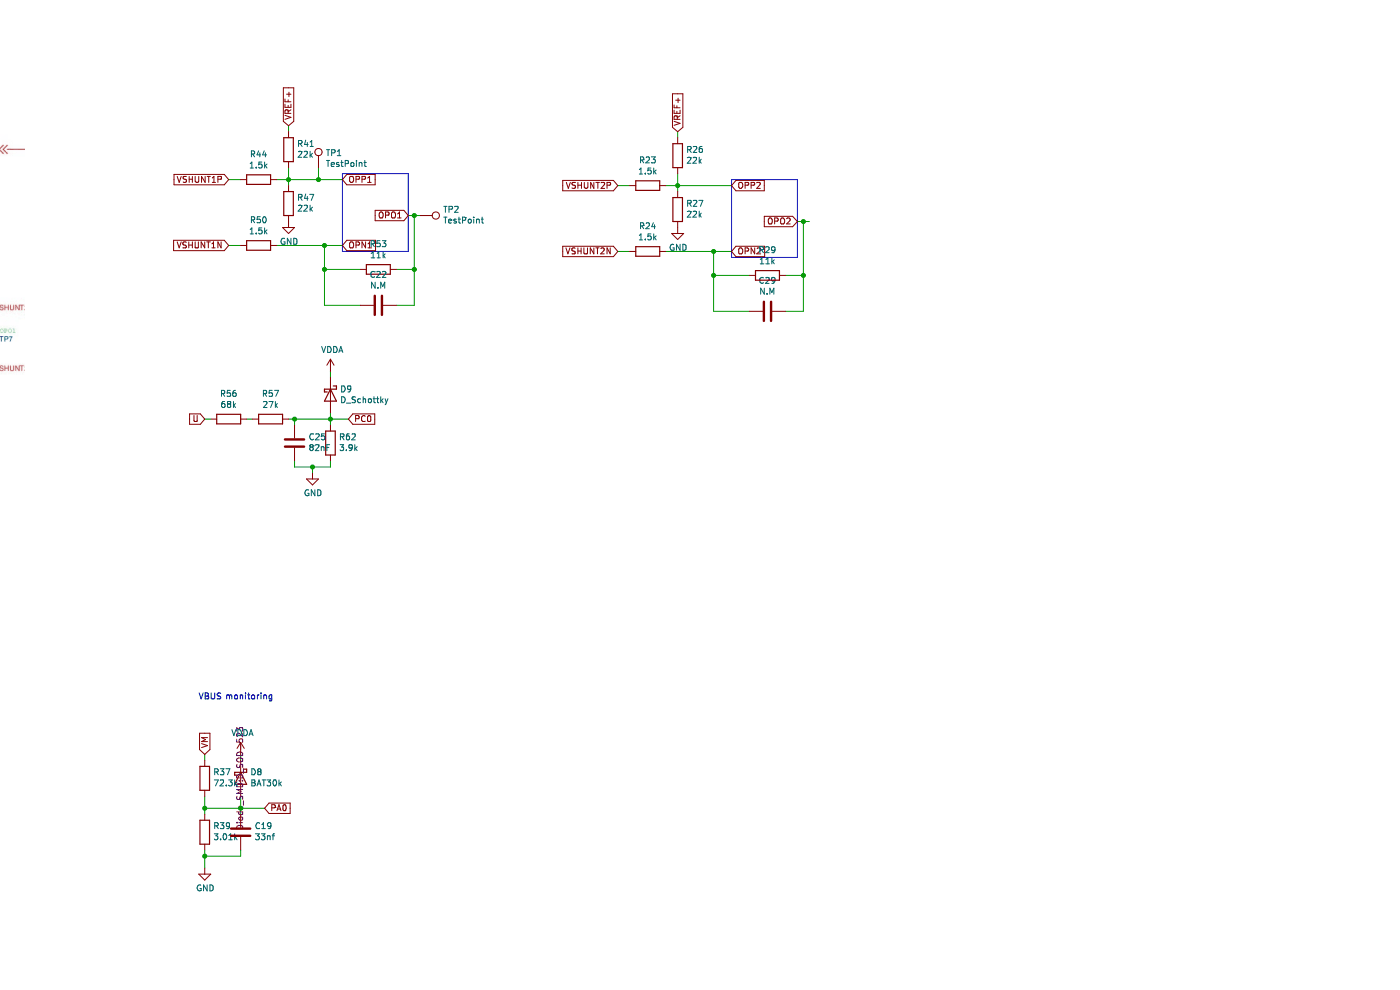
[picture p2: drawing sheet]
(kicad_sch (version 20221004) (generator eeschema)

 (paper "A4")

 (lib_symbols
  (symbol "Connector:TestPoint" (pin_numbers hide) (pin_names (offset 0.762) hide) (in_bom yes) (on_board yes)
   (property "Reference" "TP" (at 0 6.858 0) (effects (font (size 1.27 1.27))))
   (property "Value" "TestPoint" (at 0 5.08 0) (effects (font (size 1.27 1.27))))
   (property "Footprint" "" (at 5.08 0 0) (effects (font (size 1.27 1.27)) hide))
   (property "Datasheet" "~" (at 5.08 0 0) (effects (font (size 1.27 1.27)) hide))
   (symbol "TestPoint_0_1"
    (circle (center 0 3.302) (radius 0.762) (stroke (width 0) (type default)) (fill (type none))))
   (symbol "TestPoint_1_1"
    (pin passive line (at 0 0 90) (length 2.54) (name "1" (effects (font (size 1.27 1.27)))) (number "1" (effects (font (size 1.27 1.27)))))))
  (symbol "Device:C" (pin_numbers hide) (pin_names (offset 0.254)) (in_bom yes) (on_board yes)
   (property "Reference" "C" (at 0.635 2.54 0) (effects (font (size 1.27 1.27)) (justify left)))
   (property "Value" "C" (at 0.635 -2.54 0) (effects (font (size 1.27 1.27)) (justify left)))
   (property "Footprint" "" (at 0.9652 -3.81 0) (effects (font (size 1.27 1.27)) hide))
   (property "Datasheet" "~" (at 0 0 0) (effects (font (size 1.27 1.27)) hide))
   (symbol "C_0_1"
    (polyline (pts (xy -2.032 -0.762) (xy 2.032 -0.762)) (stroke (width 0.508) (type default)) (fill (type none)))
    (polyline (pts (xy -2.032 0.762) (xy 2.032 0.762)) (stroke (width 0.508) (type default)) (fill (type none))))
   (symbol "C_1_1"
    (pin passive line (at 0 3.81 270) (length 2.794) (name "~" (effects (font (size 1.27 1.27)))) (number "1" (effects (font (size 1.27 1.27)))))
    (pin passive line (at 0 -3.81 90) (length 2.794) (name "~" (effects (font (size 1.27 1.27)))) (number "2" (effects (font (size 1.27 1.27)))))))
  (symbol "Device:D_Schottky" (pin_numbers hide) (pin_names (offset 1.016) hide) (in_bom yes) (on_board yes)
   (property "Reference" "D" (at 0 2.54 0) (effects (font (size 1.27 1.27))))
   (property "Value" "D_Schottky" (at 0 -2.54 0) (effects (font (size 1.27 1.27))))
   (property "Footprint" "" (at 0 0 0) (effects (font (size 1.27 1.27)) hide))
   (property "Datasheet" "~" (at 0 0 0) (effects (font (size 1.27 1.27)) hide))
   (symbol "D_Schottky_0_1"
    (polyline (pts (xy 1.27 0) (xy -1.27 0)) (stroke (width 0) (type default)) (fill (type none)))
    (polyline (pts (xy 1.27 1.27) (xy 1.27 -1.27) (xy -1.27 0) (xy 1.27 1.27)) (stroke (width 0.254) (type default)) (fill (type none)))
    (polyline (pts (xy -1.905 0.635) (xy -1.905 1.27) (xy -1.27 1.27) (xy -1.27 -1.27) (xy -0.635 -1.27) (xy -0.635 -0.635)) (stroke (width 0.254) (type default)) (fill (type none))))
   (symbol "D_Schottky_1_1"
    (pin passive line (at -3.81 0 0) (length 2.54) (name "K" (effects (font (size 1.27 1.27)))) (number "1" (effects (font (size 1.27 1.27)))))
    (pin passive line (at 3.81 0 180) (length 2.54) (name "A" (effects (font (size 1.27 1.27)))) (number "2" (effects (font (size 1.27 1.27)))))))
  (symbol "Device:R" (pin_numbers hide) (pin_names (offset 0)) (in_bom yes) (on_board yes)
   (property "Reference" "R" (at 2.032 0 90) (effects (font (size 1.27 1.27))))
   (property "Value" "R" (at 0 0 90) (effects (font (size 1.27 1.27))))
   (property "Footprint" "" (at -1.778 0 90) (effects (font (size 1.27 1.27)) hide))
   (property "Datasheet" "~" (at 0 0 0) (effects (font (size 1.27 1.27)) hide))
   (symbol "R_0_1"
    (rectangle (start -1.016 -2.54) (end 1.016 2.54) (stroke (width 0.254) (type default)) (fill (type none))))
   (symbol "R_1_1"
    (pin passive line (at 0 3.81 270) (length 1.27) (name "~" (effects (font (size 1.27 1.27)))) (number "1" (effects (font (size 1.27 1.27)))))
    (pin passive line (at 0 -3.81 90) (length 1.27) (name "~" (effects (font (size 1.27 1.27)))) (number "2" (effects (font (size 1.27 1.27)))))))
  (symbol "power:GND" (power) (pin_names (offset 0)) (in_bom yes) (on_board yes)
   (property "Reference" "#PWR" (at 0 -6.35 0) (effects (font (size 1.27 1.27)) hide))
   (property "Value" "GND" (at 0 -3.81 0) (effects (font (size 1.27 1.27))))
   (property "Footprint" "" (at 0 0 0) (effects (font (size 1.27 1.27)) hide))
   (property "Datasheet" "" (at 0 0 0) (effects (font (size 1.27 1.27)) hide))
   (symbol "GND_0_1"
    (polyline (pts (xy 0 0) (xy 0 -1.27) (xy 1.27 -1.27) (xy 0 -2.54) (xy -1.27 -1.27) (xy 0 -1.27)) (stroke (width 0) (type default)) (fill (type none))))
   (symbol "GND_1_1"
    (pin power_in line (at 0 0 270) (length 0) hide (name "GND" (effects (font (size 1.27 1.27)))) (number "1" (effects (font (size 1.27 1.27)))))))
  (symbol "power:VDDA" (power) (pin_names (offset 0)) (in_bom yes) (on_board yes)
   (property "Reference" "#PWR" (at 0 -3.81 0) (effects (font (size 1.27 1.27)) hide))
   (property "Value" "VDDA" (at 0 3.81 0) (effects (font (size 1.27 1.27))))
   (property "Footprint" "" (at 0 0 0) (effects (font (size 1.27 1.27)) hide))
   (property "Datasheet" "" (at 0 0 0) (effects (font (size 1.27 1.27)) hide))
   (symbol "VDDA_0_1"
    (polyline (pts (xy -0.762 1.27) (xy 0 2.54)) (stroke (width 0) (type default)) (fill (type none)))
    (polyline (pts (xy 0 0) (xy 0 2.54)) (stroke (width 0) (type default)) (fill (type none)))
    (polyline (pts (xy 0 2.54) (xy 0.762 1.27)) (stroke (width 0) (type default)) (fill (type none))))
   (symbol "VDDA_1_1"
    (pin power_in line (at 0 0 90) (length 0) hide (name "VDDA" (effects (font (size 1.27 1.27)))) (number "1" (effects (font (size 1.27 1.27))))))))

 (junction (at 162.56 58.42) (diameter 0) (color 0 0 0 0))
 (junction (at 58.42 99.06) (diameter 0) (color 0 0 0 0))
 (junction (at 62.23 88.9) (diameter 0) (color 0 0 0 0))
 (junction (at 162.56 46.99) (diameter 0) (color 0 0 0 0))
 (junction (at 59.69 38.1) (diameter 0) (color 0 0 0 0))
 (junction (at 35.56 171.45) (diameter 0) (color 0 0 0 0))
 (junction (at 53.34 38.1) (diameter 0) (color 0 0 0 0))
 (junction (at 54.61 88.9) (diameter 0) (color 0 0 0 0))
 (junction (at 135.89 39.37) (diameter 0) (color 0 0 0 0))
 (junction (at 35.56 181.61) (diameter 0) (color 0 0 0 0))
 (junction (at 60.96 57.15) (diameter 0) (color 0 0 0 0))
 (junction (at 80.01 57.15) (diameter 0) (color 0 0 0 0))
 (junction (at 43.18 171.45) (diameter 0) (color 0 0 0 0))
 (junction (at 143.51 53.34) (diameter 0) (color 0 0 0 0))
 (junction (at 143.51 58.42) (diameter 0) (color 0 0 0 0))
 (junction (at 80.01 45.72) (diameter 0) (color 0 0 0 0))
 (junction (at 60.96 52.07) (diameter 0) (color 0 0 0 0))

 (wire (pts (xy 53.34 39.37) (xy 53.34 38.1)) (stroke (width 0) (type default)))
 (wire (pts (xy 62.23 90.17) (xy 62.23 88.9)) (stroke (width 0) (type default)))
 (wire (pts (xy 54.61 99.06) (xy 58.42 99.06)) (stroke (width 0) (type default)))
 (wire (pts (xy 40.64 38.1) (xy 43.18 38.1)) (stroke (width 0) (type default)))
 (wire (pts (xy 60.96 64.77) (xy 60.96 57.15)) (stroke (width 0) (type default)))
 (wire (pts (xy 143.51 58.42) (xy 143.51 53.34)) (stroke (width 0) (type default)))
 (wire (pts (xy 43.18 181.61) (xy 43.18 180.34)) (stroke (width 0) (type default)))
 (wire (pts (xy 62.23 80.01) (xy 62.23 78.74)) (stroke (width 0) (type default)))
 (wire (pts (xy 53.34 38.1) (xy 53.34 35.56)) (stroke (width 0) (type default)))
 (wire (pts (xy 59.69 35.56) (xy 59.69 38.1)) (stroke (width 0) (type default)))
 (wire (pts (xy 43.18 172.72) (xy 43.18 171.45)) (stroke (width 0) (type default)))
 (wire (pts (xy 35.56 181.61) (xy 35.56 184.15)) (stroke (width 0) (type default)))
 (wire (pts (xy 35.56 88.9) (xy 36.83 88.9)) (stroke (width 0) (type default)))
 (wire (pts (xy 54.61 88.9) (xy 54.61 90.17)) (stroke (width 0) (type default)))
 (wire (pts (xy 162.56 66.04) (xy 158.75 66.04)) (stroke (width 0) (type default)))
 (wire (pts (xy 35.56 180.34) (xy 35.56 181.61)) (stroke (width 0) (type default)))
 (wire (pts (xy 53.34 88.9) (xy 54.61 88.9)) (stroke (width 0) (type default)))
 (wire (pts (xy 135.89 40.64) (xy 135.89 39.37)) (stroke (width 0) (type default)))
 (wire (pts (xy 143.51 53.34) (xy 147.32 53.34)) (stroke (width 0) (type default)))
 (wire (pts (xy 50.8 52.07) (xy 60.96 52.07)) (stroke (width 0) (type default)))
 (wire (pts (xy 68.58 64.77) (xy 60.96 64.77)) (stroke (width 0) (type default)))
 (wire (pts (xy 60.96 57.15) (xy 60.96 52.07)) (stroke (width 0) (type default)))
 (wire (pts (xy 54.61 97.79) (xy 54.61 99.06)) (stroke (width 0) (type default)))
 (wire (pts (xy 53.34 38.1) (xy 59.69 38.1)) (stroke (width 0) (type default)))
 (wire (pts (xy 40.64 52.07) (xy 43.18 52.07)) (stroke (width 0) (type default)))
 (wire (pts (xy 143.51 66.04) (xy 143.51 58.42)) (stroke (width 0) (type default)))
 (wire (pts (xy 80.01 45.72) (xy 81.28 45.72)) (stroke (width 0) (type default)))
 (wire (pts (xy 133.35 39.37) (xy 135.89 39.37)) (stroke (width 0) (type default)))
 (wire (pts (xy 53.34 27.94) (xy 53.34 26.67)) (stroke (width 0) (type default)))
 (wire (pts (xy 135.89 39.37) (xy 135.89 36.83)) (stroke (width 0) (type default)))
 (wire (pts (xy 123.19 39.37) (xy 125.73 39.37)) (stroke (width 0) (type default)))
 (wire (pts (xy 151.13 58.42) (xy 143.51 58.42)) (stroke (width 0) (type default)))
 (wire (pts (xy 62.23 88.9) (xy 62.23 87.63)) (stroke (width 0) (type default)))
 (wire (pts (xy 80.01 57.15) (xy 80.01 64.77)) (stroke (width 0) (type default)))
 (wire (pts (xy 123.19 53.34) (xy 125.73 53.34)) (stroke (width 0) (type default)))
 (wire (pts (xy 58.42 100.33) (xy 58.42 99.06)) (stroke (width 0) (type default)))
 (wire (pts (xy 135.89 39.37) (xy 147.32 39.37)) (stroke (width 0) (type default)))
 (wire (pts (xy 44.45 88.9) (xy 45.72 88.9)) (stroke (width 0) (type default)))
 (wire (pts (xy 162.56 46.99) (xy 163.83 46.99)) (stroke (width 0) (type default)))
 (wire (pts (xy 135.89 29.21) (xy 135.89 27.94)) (stroke (width 0) (type default)))
 (wire (pts (xy 58.42 99.06) (xy 62.23 99.06)) (stroke (width 0) (type default)))
 (wire (pts (xy 80.01 45.72) (xy 80.01 57.15)) (stroke (width 0) (type default)))
 (wire (pts (xy 59.69 38.1) (xy 64.77 38.1)) (stroke (width 0) (type default)))
 (wire (pts (xy 62.23 88.9) (xy 66.04 88.9)) (stroke (width 0) (type default)))
 (wire (pts (xy 162.56 58.42) (xy 162.56 66.04)) (stroke (width 0) (type default)))
 (wire (pts (xy 161.29 46.99) (xy 162.56 46.99)) (stroke (width 0) (type default)))
 (wire (pts (xy 151.13 66.04) (xy 143.51 66.04)) (stroke (width 0) (type default)))
 (wire (pts (xy 62.23 99.06) (xy 62.23 97.79)) (stroke (width 0) (type default)))
 (wire (pts (xy 43.18 160.02) (xy 43.18 161.29)) (stroke (width 0) (type default)))
 (wire (pts (xy 68.58 57.15) (xy 60.96 57.15)) (stroke (width 0) (type default)))
 (wire (pts (xy 43.18 171.45) (xy 43.18 168.91)) (stroke (width 0) (type default)))
 (wire (pts (xy 78.74 45.72) (xy 80.01 45.72)) (stroke (width 0) (type default)))
 (wire (pts (xy 35.56 172.72) (xy 35.56 171.45)) (stroke (width 0) (type default)))
 (wire (pts (xy 54.61 88.9) (xy 62.23 88.9)) (stroke (width 0) (type default)))
 (wire (pts (xy 60.96 52.07) (xy 64.77 52.07)) (stroke (width 0) (type default)))
 (wire (pts (xy 35.56 161.29) (xy 35.56 160.02)) (stroke (width 0) (type default)))
 (wire (pts (xy 162.56 58.42) (xy 158.75 58.42)) (stroke (width 0) (type default)))
 (wire (pts (xy 50.8 38.1) (xy 53.34 38.1)) (stroke (width 0) (type default)))
 (wire (pts (xy 162.56 46.99) (xy 162.56 58.42)) (stroke (width 0) (type default)))
 (wire (pts (xy 133.35 53.34) (xy 143.51 53.34)) (stroke (width 0) (type default)))
 (wire (pts (xy 35.56 171.45) (xy 43.18 171.45)) (stroke (width 0) (type default)))
 (wire (pts (xy 35.56 171.45) (xy 35.56 168.91)) (stroke (width 0) (type default)))
 (wire (pts (xy 80.01 64.77) (xy 76.2 64.77)) (stroke (width 0) (type default)))
 (wire (pts (xy 35.56 181.61) (xy 43.18 181.61)) (stroke (width 0) (type default)))
 (wire (pts (xy 80.01 57.15) (xy 76.2 57.15)) (stroke (width 0) (type default)))
 (wire (pts (xy 43.18 171.45) (xy 48.26 171.45)) (stroke (width 0) (type default)))

 (rectangle (start 64.77 36.83) (end 78.74 53.34) (stroke (width 0) (type default)) (fill (type none)))
 (rectangle (start 147.32 38.1) (end 161.29 54.61) (stroke (width 0) (type default)) (fill (type none)))

 (image (at -36.83 67.31) (scale 1.70579)
  (data))

 (text "VBUS monitoring" (at 34.29 148.59 0) (effects (font (size 1.27 1.27)) (justify left bottom)))

 (global_label "PC0" (shape input) (at 66.04 88.9 0) (fields_autoplaced) (effects (font (size 1.27 1.27)) (justify left))
  (property "Intersheet References" "${INTERSHEET_REFS}" (at -19.05 -16.51 0) (effects (font (size 1.27 1.27)) hide)))
 (global_label "VM" (shape input) (at 35.56 160.02 90) (fields_autoplaced) (effects (font (size 1.27 1.27)) (justify left))
  (property "Intersheet References" "${INTERSHEET_REFS}" (at -67.31 140.97 0) (effects (font (size 1.27 1.27)) hide)))
 (global_label "VREF+" (shape input) (at 53.34 26.67 90) (fields_autoplaced) (effects (font (size 1.27 1.27)) (justify left))
  (property "Intersheet References" "${INTERSHEET_REFS}" (at -19.05 -16.51 0) (effects (font (size 1.27 1.27)) hide)))
 (global_label "U" (shape input) (at 35.56 88.9 180) (fields_autoplaced) (effects (font (size 1.27 1.27)) (justify right))
  (property "Intersheet References" "${INTERSHEET_REFS}" (at -19.05 -16.51 0) (effects (font (size 1.27 1.27)) hide)))
 (global_label "VREF+" (shape input) (at 135.89 27.94 90) (fields_autoplaced) (effects (font (size 1.27 1.27)) (justify left))
  (property "Intersheet References" "${INTERSHEET_REFS}" (at 63.5 -15.24 0) (effects (font (size 1.27 1.27)) hide)))
 (global_label "OPO1" (shape input) (at 78.74 45.72 180) (fields_autoplaced) (effects (font (size 1.27 1.27)) (justify right))
  (property "Intersheet References" "${INTERSHEET_REFS}" (at -43.18 -68.58 0) (effects (font (size 1.27 1.27)) hide)))
 (global_label "VSHUNT1P" (shape input) (at 40.64 38.1 180) (fields_autoplaced) (effects (font (size 1.27 1.27)) (justify right))
  (property "Intersheet References" "${INTERSHEET_REFS}" (at -50.8 -67.31 0) (effects (font (size 1.27 1.27)) hide)))
 (global_label "OPO2" (shape input) (at 161.29 46.99 180) (fields_autoplaced) (effects (font (size 1.27 1.27)) (justify right))
  (property "Intersheet References" "${INTERSHEET_REFS}" (at 154.0567 46.99 0) (effects (font (size 1.27 1.27)) (justify right) hide)))
 (global_label "OPN1" (shape input) (at 64.77 52.07 0) (fields_autoplaced) (effects (font (size 1.27 1.27)) (justify left))
  (property "Intersheet References" "${INTERSHEET_REFS}" (at 72.0033 52.07 0) (effects (font (size 1.27 1.27)) (justify left) hide)))
 (global_label "OPN2" (shape input) (at 147.32 53.34 0) (fields_autoplaced) (effects (font (size 1.27 1.27)) (justify left))
  (property "Intersheet References" "${INTERSHEET_REFS}" (at 154.5533 53.34 0) (effects (font (size 1.27 1.27)) (justify left) hide)))
 (global_label "VSHUNT2P" (shape input) (at 123.19 39.37 180) (fields_autoplaced) (effects (font (size 1.27 1.27)) (justify right))
  (property "Intersheet References" "${INTERSHEET_REFS}" (at 111.3605 39.37 0) (effects (font (size 1.27 1.27)) (justify right) hide)))
 (global_label "PA0" (shape input) (at 48.26 171.45 0) (fields_autoplaced) (effects (font (size 1.27 1.27)) (justify left))
  (property "Intersheet References" "${INTERSHEET_REFS}" (at -67.31 140.97 0) (effects (font (size 1.27 1.27)) hide)))
 (global_label "OPP2" (shape input) (at 147.32 39.37 0) (fields_autoplaced) (effects (font (size 1.27 1.27)) (justify left))
  (property "Intersheet References" "${INTERSHEET_REFS}" (at 154.4928 39.37 0) (effects (font (size 1.27 1.27)) (justify left) hide)))
 (global_label "OPP1" (shape input) (at 64.77 38.1 0) (fields_autoplaced) (effects (font (size 1.27 1.27)) (justify left))
  (property "Intersheet References" "${INTERSHEET_REFS}" (at 71.9428 38.1 0) (effects (font (size 1.27 1.27)) (justify left) hide)))
 (global_label "VSHUNT2N" (shape input) (at 123.19 53.34 180) (fields_autoplaced) (effects (font (size 1.27 1.27)) (justify right))
  (property "Intersheet References" "${INTERSHEET_REFS}" (at 111.3 53.34 0) (effects (font (size 1.27 1.27)) (justify right) hide)))
 (global_label "VSHUNT1N" (shape input) (at 40.64 52.07 180) (fields_autoplaced) (effects (font (size 1.27 1.27)) (justify right))
  (property "Intersheet References" "${INTERSHEET_REFS}" (at -50.8 -63.5 0) (effects (font (size 1.27 1.27)) hide)))

 (symbol (lib_id "Device:R") (at 46.99 38.1 270) (unit 1) (in_bom yes) (on_board yes) (dnp no)
  (property "Reference" "R44" (at 46.99 32.8422 90) (effects (font (size 1.27 1.27))))
  (property "Value" "1.5k" (at 46.99 35.1536 90) (effects (font (size 1.27 1.27))))
  (property "Footprint" "Resistor_SMD:R_0603_1608Metric" (at 46.99 36.322 90) (effects (font (size 1.27 1.27)) hide))
  (property "Datasheet" "~" (at 46.99 38.1 0) (effects (font (size 1.27 1.27)) hide)) (pin "1") (pin "2"))

 (symbol (lib_id "Device:R") (at 46.99 52.07 270) (unit 1) (in_bom yes) (on_board yes) (dnp no)
  (property "Reference" "R50" (at 46.99 46.8122 90) (effects (font (size 1.27 1.27))))
  (property "Value" "1.5k" (at 46.99 49.1236 90) (effects (font (size 1.27 1.27))))
  (property "Footprint" "Resistor_SMD:R_0603_1608Metric" (at 46.99 50.292 90) (effects (font (size 1.27 1.27)) hide))
  (property "Datasheet" "~" (at 46.99 52.07 0) (effects (font (size 1.27 1.27)) hide)) (pin "1") (pin "2"))

 (symbol (lib_id "Device:R") (at 53.34 31.75 0) (unit 1) (in_bom yes) (on_board yes) (dnp no)
  (property "Reference" "R41" (at 55.118 30.5816 0) (effects (font (size 1.27 1.27)) (justify left)))
  (property "Value" "22k" (at 55.118 32.893 0) (effects (font (size 1.27 1.27)) (justify left)))
  (property "Footprint" "Resistor_SMD:R_0603_1608Metric" (at 51.562 31.75 90) (effects (font (size 1.27 1.27)) hide))
  (property "Datasheet" "~" (at 53.34 31.75 0) (effects (font (size 1.27 1.27)) hide)) (pin "1") (pin "2"))

 (symbol (lib_id "Device:R") (at 53.34 43.18 0) (unit 1) (in_bom yes) (on_board yes) (dnp no)
  (property "Reference" "R47" (at 55.118 42.0116 0) (effects (font (size 1.27 1.27)) (justify left)))
  (property "Value" "22k" (at 55.118 44.323 0) (effects (font (size 1.27 1.27)) (justify left)))
  (property "Footprint" "Resistor_SMD:R_0603_1608Metric" (at 51.562 43.18 90) (effects (font (size 1.27 1.27)) hide))
  (property "Datasheet" "~" (at 53.34 43.18 0) (effects (font (size 1.27 1.27)) hide)) (pin "1") (pin "2"))

 (symbol (lib_id "Device:R") (at 72.39 57.15 270) (unit 1) (in_bom yes) (on_board yes) (dnp no)
  (property "Reference" "R53" (at 72.39 51.8922 90) (effects (font (size 1.27 1.27))))
  (property "Value" "11k" (at 72.39 54.2036 90) (effects (font (size 1.27 1.27))))
  (property "Footprint" "Resistor_SMD:R_0603_1608Metric" (at 72.39 55.372 90) (effects (font (size 1.27 1.27)) hide))
  (property "Datasheet" "~" (at 72.39 57.15 0) (effects (font (size 1.27 1.27)) hide)) (pin "1") (pin "2"))

 (symbol (lib_id "Device:R") (at 40.64 88.9 270) (unit 1) (in_bom yes) (on_board yes) (dnp no)
  (property "Reference" "R56" (at 40.64 83.6422 90) (effects (font (size 1.27 1.27))))
  (property "Value" "68k" (at 40.64 85.9536 90) (effects (font (size 1.27 1.27))))
  (property "Footprint" "Resistor_SMD:R_0603_1608Metric" (at 40.64 87.122 90) (effects (font (size 1.27 1.27)) hide))
  (property "Datasheet" "~" (at 40.64 88.9 0) (effects (font (size 1.27 1.27)) hide)) (pin "1") (pin "2"))

 (symbol (lib_id "Device:R") (at 49.53 88.9 270) (unit 1) (in_bom yes) (on_board yes) (dnp no)
  (property "Reference" "R57" (at 49.53 83.6422 90) (effects (font (size 1.27 1.27))))
  (property "Value" "27k" (at 49.53 85.9536 90) (effects (font (size 1.27 1.27))))
  (property "Footprint" "Resistor_SMD:R_0603_1608Metric" (at 49.53 87.122 90) (effects (font (size 1.27 1.27)) hide))
  (property "Datasheet" "~" (at 49.53 88.9 0) (effects (font (size 1.27 1.27)) hide)) (pin "1") (pin "2"))

 (symbol (lib_id "Device:R") (at 62.23 93.98 0) (unit 1) (in_bom yes) (on_board yes) (dnp no)
  (property "Reference" "R62" (at 64.008 92.8116 0) (effects (font (size 1.27 1.27)) (justify left)))
  (property "Value" "3.9k" (at 64.008 95.123 0) (effects (font (size 1.27 1.27)) (justify left)))
  (property "Footprint" "Resistor_SMD:R_0603_1608Metric" (at 60.452 93.98 90) (effects (font (size 1.27 1.27)) hide))
  (property "Datasheet" "~" (at 62.23 93.98 0) (effects (font (size 1.27 1.27)) hide)) (pin "1") (pin "2"))

 (symbol (lib_id "Device:C") (at 72.39 64.77 270) (unit 1) (in_bom yes) (on_board yes) (dnp no)
  (property "Reference" "C22" (at 72.39 58.3692 90) (effects (font (size 1.27 1.27))))
  (property "Value" "N.M" (at 72.39 60.6806 90) (effects (font (size 1.27 1.27))))
  (property "Footprint" "Capacitor_SMD:C_0603_1608Metric" (at 68.58 65.7352 0) (effects (font (size 1.27 1.27)) hide))
  (property "Datasheet" "~" (at 72.39 64.77 0) (effects (font (size 1.27 1.27)) hide)) (pin "1") (pin "2"))

 (symbol (lib_id "Device:C") (at 54.61 93.98 0) (unit 1) (in_bom yes) (on_board yes) (dnp no)
  (property "Reference" "C25" (at 57.531 92.8116 0) (effects (font (size 1.27 1.27)) (justify left)))
  (property "Value" "82nF" (at 57.531 95.123 0) (effects (font (size 1.27 1.27)) (justify left)))
  (property "Footprint" "Capacitor_SMD:C_0603_1608Metric" (at 55.5752 97.79 0) (effects (font (size 1.27 1.27)) hide))
  (property "Datasheet" "~" (at 54.61 93.98 0) (effects (font (size 1.27 1.27)) hide)) (pin "1") (pin "2"))

 (symbol (lib_id "Device:D_Schottky") (at 62.23 83.82 270) (unit 1) (in_bom yes) (on_board yes) (dnp no)
  (property "Reference" "D9" (at 64.262 82.6516 90) (effects (font (size 1.27 1.27)) (justify left)))
  (property "Value" "D_Schottky" (at 64.262 84.963 90) (effects (font (size 1.27 1.27)) (justify left)))
  (property "Footprint" "Diode_SMD:D_SOD-523" (at 62.23 83.82 0) (effects (font (size 1.27 1.27)) hide))
  (property "Datasheet" "~" (at 62.23 83.82 0) (effects (font (size 1.27 1.27)) hide)) (pin "1") (pin "2"))

 (symbol (lib_id "Device:D_Schottky") (at 43.18 165.1 270) (unit 1) (in_bom yes) (on_board yes) (dnp no)
  (property "Reference" "D8" (at 45.212 163.9316 90) (effects (font (size 1.27 1.27)) (justify left)))
  (property "Value" "BAT30k" (at 45.212 166.243 90) (effects (font (size 1.27 1.27)) (justify left)))
  (property "Footprint" "Diode_SMD:D_SOD-523" (at 43.18 165.1 0) (effects (font (size 1.27 1.27))))
  (property "Datasheet" "~" (at 43.18 165.1 0) (effects (font (size 1.27 1.27)) hide)) (pin "1") (pin "2"))

 (symbol (lib_id "Device:R") (at 35.56 165.1 0) (unit 1) (in_bom yes) (on_board yes) (dnp no)
  (property "Reference" "R37" (at 37.338 163.9316 0) (effects (font (size 1.27 1.27)) (justify left)))
  (property "Value" "72.3k" (at 37.338 166.243 0) (effects (font (size 1.27 1.27)) (justify left)))
  (property "Footprint" "Resistor_SMD:R_0603_1608Metric" (at 33.782 165.1 90) (effects (font (size 1.27 1.27)) hide))
  (property "Datasheet" "~" (at 35.56 165.1 0) (effects (font (size 1.27 1.27)) hide)) (pin "1") (pin "2"))

 (symbol (lib_id "Device:R") (at 35.56 176.53 0) (unit 1) (in_bom yes) (on_board yes) (dnp no)
  (property "Reference" "R39" (at 37.338 175.3616 0) (effects (font (size 1.27 1.27)) (justify left)))
  (property "Value" "3.01k" (at 37.338 177.673 0) (effects (font (size 1.27 1.27)) (justify left)))
  (property "Footprint" "Resistor_SMD:R_0603_1608Metric" (at 33.782 176.53 90) (effects (font (size 1.27 1.27)) hide))
  (property "Datasheet" "~" (at 35.56 176.53 0) (effects (font (size 1.27 1.27)) hide)) (pin "1") (pin "2"))

 (symbol (lib_id "Device:C") (at 43.18 176.53 0) (unit 1) (in_bom yes) (on_board yes) (dnp no)
  (property "Reference" "C19" (at 46.101 175.3616 0) (effects (font (size 1.27 1.27)) (justify left)))
  (property "Value" "33nf" (at 46.101 177.673 0) (effects (font (size 1.27 1.27)) (justify left)))
  (property "Footprint" "Capacitor_SMD:C_0603_1608Metric" (at 44.1452 180.34 0) (effects (font (size 1.27 1.27)) hide))
  (property "Datasheet" "~" (at 43.18 176.53 0) (effects (font (size 1.27 1.27)) hide)) (pin "1") (pin "2"))

 (symbol (lib_id "Connector:TestPoint") (at 59.69 35.56 0) (unit 1) (in_bom yes) (on_board yes) (dnp no)
  (property "Reference" "TP1" (at 61.1632 32.5628 0) (effects (font (size 1.27 1.27)) (justify left)))
  (property "Value" "TestPoint" (at 61.1632 34.8742 0) (effects (font (size 1.27 1.27)) (justify left)))
  (property "Footprint" "TestPoint:TestPoint_Pad_D2.0mm" (at 64.77 35.56 0) (effects (font (size 1.27 1.27)) hide))
  (property "Datasheet" "~" (at 64.77 35.56 0) (effects (font (size 1.27 1.27)) hide)) (pin "1"))

 (symbol (lib_id "Connector:TestPoint") (at 81.28 45.72 270) (unit 1) (in_bom yes) (on_board yes) (dnp no)
  (property "Reference" "TP2" (at 86.0552 44.5516 90) (effects (font (size 1.27 1.27)) (justify left)))
  (property "Value" "TestPoint" (at 86.0552 46.863 90) (effects (font (size 1.27 1.27)) (justify left)))
  (property "Footprint" "TestPoint:TestPoint_Pad_D2.0mm" (at 81.28 50.8 0) (effects (font (size 1.27 1.27)) hide))
  (property "Datasheet" "~" (at 81.28 50.8 0) (effects (font (size 1.27 1.27)) hide)) (pin "1"))

 (symbol (lib_id "power:GND") (at 58.42 100.33 0) (unit 1) (in_bom yes) (on_board yes) (dnp no)
  (property "Reference" "#PWR0134" (at 58.42 106.68 0) (effects (font (size 1.27 1.27)) hide))
  (property "Value" "GND" (at 58.547 104.7242 0) (effects (font (size 1.27 1.27))))
  (property "Footprint" "" (at 58.42 100.33 0) (effects (font (size 1.27 1.27)) hide))
  (property "Datasheet" "" (at 58.42 100.33 0) (effects (font (size 1.27 1.27)) hide)) (pin "1"))

 (symbol (lib_id "power:GND") (at 53.34 46.99 0) (unit 1) (in_bom yes) (on_board yes) (dnp no)
  (property "Reference" "#PWR0155" (at 53.34 53.34 0) (effects (font (size 1.27 1.27)) hide))
  (property "Value" "GND" (at 53.467 51.3842 0) (effects (font (size 1.27 1.27))))
  (property "Footprint" "" (at 53.34 46.99 0) (effects (font (size 1.27 1.27)) hide))
  (property "Datasheet" "" (at 53.34 46.99 0) (effects (font (size 1.27 1.27)) hide)) (pin "1"))

 (symbol (lib_id "power:GND") (at 35.56 184.15 0) (unit 1) (in_bom yes) (on_board yes) (dnp no)
  (property "Reference" "#PWR0131" (at 35.56 190.5 0) (effects (font (size 1.27 1.27)) hide))
  (property "Value" "GND" (at 35.687 188.5442 0) (effects (font (size 1.27 1.27))))
  (property "Footprint" "" (at 35.56 184.15 0) (effects (font (size 1.27 1.27)) hide))
  (property "Datasheet" "" (at 35.56 184.15 0) (effects (font (size 1.27 1.27)) hide)) (pin "1"))

 (symbol (lib_id "power:VDDA") (at 62.23 78.74 0) (unit 1) (in_bom yes) (on_board yes) (dnp no)
  (property "Reference" "#PWR0133" (at 62.23 82.55 0) (effects (font (size 1.27 1.27)) hide))
  (property "Value" "VDDA" (at 62.611 74.3458 0) (effects (font (size 1.27 1.27))))
  (property "Footprint" "" (at 62.23 78.74 0) (effects (font (size 1.27 1.27)) hide))
  (property "Datasheet" "" (at 62.23 78.74 0) (effects (font (size 1.27 1.27)) hide)) (pin "1"))

 (symbol (lib_id "power:VDDA") (at 43.18 160.02 0) (unit 1) (in_bom yes) (on_board yes) (dnp no)
  (property "Reference" "#PWR0132" (at 43.18 163.83 0) (effects (font (size 1.27 1.27)) hide))
  (property "Value" "VDDA" (at 43.561 155.6258 0) (effects (font (size 1.27 1.27))))
  (property "Footprint" "" (at 43.18 160.02 0) (effects (font (size 1.27 1.27)) hide))
  (property "Datasheet" "" (at 43.18 160.02 0) (effects (font (size 1.27 1.27)) hide)) (pin "1"))

 (symbol (lib_id "Device:C") (at 154.94 66.04 270) (unit 1) (in_bom yes) (on_board yes) (dnp no)
  (property "Reference" "C29" (at 154.94 59.6392 90) (effects (font (size 1.27 1.27))))
  (property "Value" "N.M" (at 154.94 61.9506 90) (effects (font (size 1.27 1.27))))
  (property "Footprint" "Capacitor_SMD:C_0603_1608Metric" (at 151.13 67.0052 0) (effects (font (size 1.27 1.27)) hide))
  (property "Datasheet" "~" (at 154.94 66.04 0) (effects (font (size 1.27 1.27)) hide)) (pin "1") (pin "2"))

 (symbol (lib_id "Device:R") (at 129.54 39.37 270) (unit 1) (in_bom yes) (on_board yes) (dnp no)
  (property "Reference" "R23" (at 129.54 34.1122 90) (effects (font (size 1.27 1.27))))
  (property "Value" "1.5k" (at 129.54 36.4236 90) (effects (font (size 1.27 1.27))))
  (property "Footprint" "Resistor_SMD:R_0603_1608Metric" (at 129.54 37.592 90) (effects (font (size 1.27 1.27)) hide))
  (property "Datasheet" "~" (at 129.54 39.37 0) (effects (font (size 1.27 1.27)) hide)) (pin "1") (pin "2"))

 (symbol (lib_id "power:GND") (at 135.89 48.26 0) (unit 1) (in_bom yes) (on_board yes) (dnp no)
  (property "Reference" "#PWR0135" (at 135.89 54.61 0) (effects (font (size 1.27 1.27)) hide))
  (property "Value" "GND" (at 136.017 52.6542 0) (effects (font (size 1.27 1.27))))
  (property "Footprint" "" (at 135.89 48.26 0) (effects (font (size 1.27 1.27)) hide))
  (property "Datasheet" "" (at 135.89 48.26 0) (effects (font (size 1.27 1.27)) hide)) (pin "1"))

 (symbol (lib_id "Device:R") (at 129.54 53.34 270) (unit 1) (in_bom yes) (on_board yes) (dnp no)
  (property "Reference" "R24" (at 129.54 48.0822 90) (effects (font (size 1.27 1.27))))
  (property "Value" "1.5k" (at 129.54 50.3936 90) (effects (font (size 1.27 1.27))))
  (property "Footprint" "Resistor_SMD:R_0603_1608Metric" (at 129.54 51.562 90) (effects (font (size 1.27 1.27)) hide))
  (property "Datasheet" "~" (at 129.54 53.34 0) (effects (font (size 1.27 1.27)) hide)) (pin "1") (pin "2"))

 (symbol (lib_id "Device:R") (at 135.89 33.02 0) (unit 1) (in_bom yes) (on_board yes) (dnp no)
  (property "Reference" "R26" (at 137.668 31.8516 0) (effects (font (size 1.27 1.27)) (justify left)))
  (property "Value" "22k" (at 137.668 34.163 0) (effects (font (size 1.27 1.27)) (justify left)))
  (property "Footprint" "Resistor_SMD:R_0603_1608Metric" (at 134.112 33.02 90) (effects (font (size 1.27 1.27)) hide))
  (property "Datasheet" "~" (at 135.89 33.02 0) (effects (font (size 1.27 1.27)) hide)) (pin "1") (pin "2"))

 (symbol (lib_id "Device:R") (at 135.89 44.45 0) (unit 1) (in_bom yes) (on_board yes) (dnp no)
  (property "Reference" "R27" (at 137.668 43.2816 0) (effects (font (size 1.27 1.27)) (justify left)))
  (property "Value" "22k" (at 137.668 45.593 0) (effects (font (size 1.27 1.27)) (justify left)))
  (property "Footprint" "Resistor_SMD:R_0603_1608Metric" (at 134.112 44.45 90) (effects (font (size 1.27 1.27)) hide))
  (property "Datasheet" "~" (at 135.89 44.45 0) (effects (font (size 1.27 1.27)) hide)) (pin "1") (pin "2"))

 (symbol (lib_id "Device:R") (at 154.94 58.42 270) (unit 1) (in_bom yes) (on_board yes) (dnp no)
  (property "Reference" "R29" (at 154.94 53.1622 90) (effects (font (size 1.27 1.27))))
  (property "Value" "11k" (at 154.94 55.4736 90) (effects (font (size 1.27 1.27))))
  (property "Footprint" "Resistor_SMD:R_0603_1608Metric" (at 154.94 56.642 90) (effects (font (size 1.27 1.27)) hide))
  (property "Datasheet" "~" (at 154.94 58.42 0) (effects (font (size 1.27 1.27)) hide)) (pin "1") (pin "2")))
